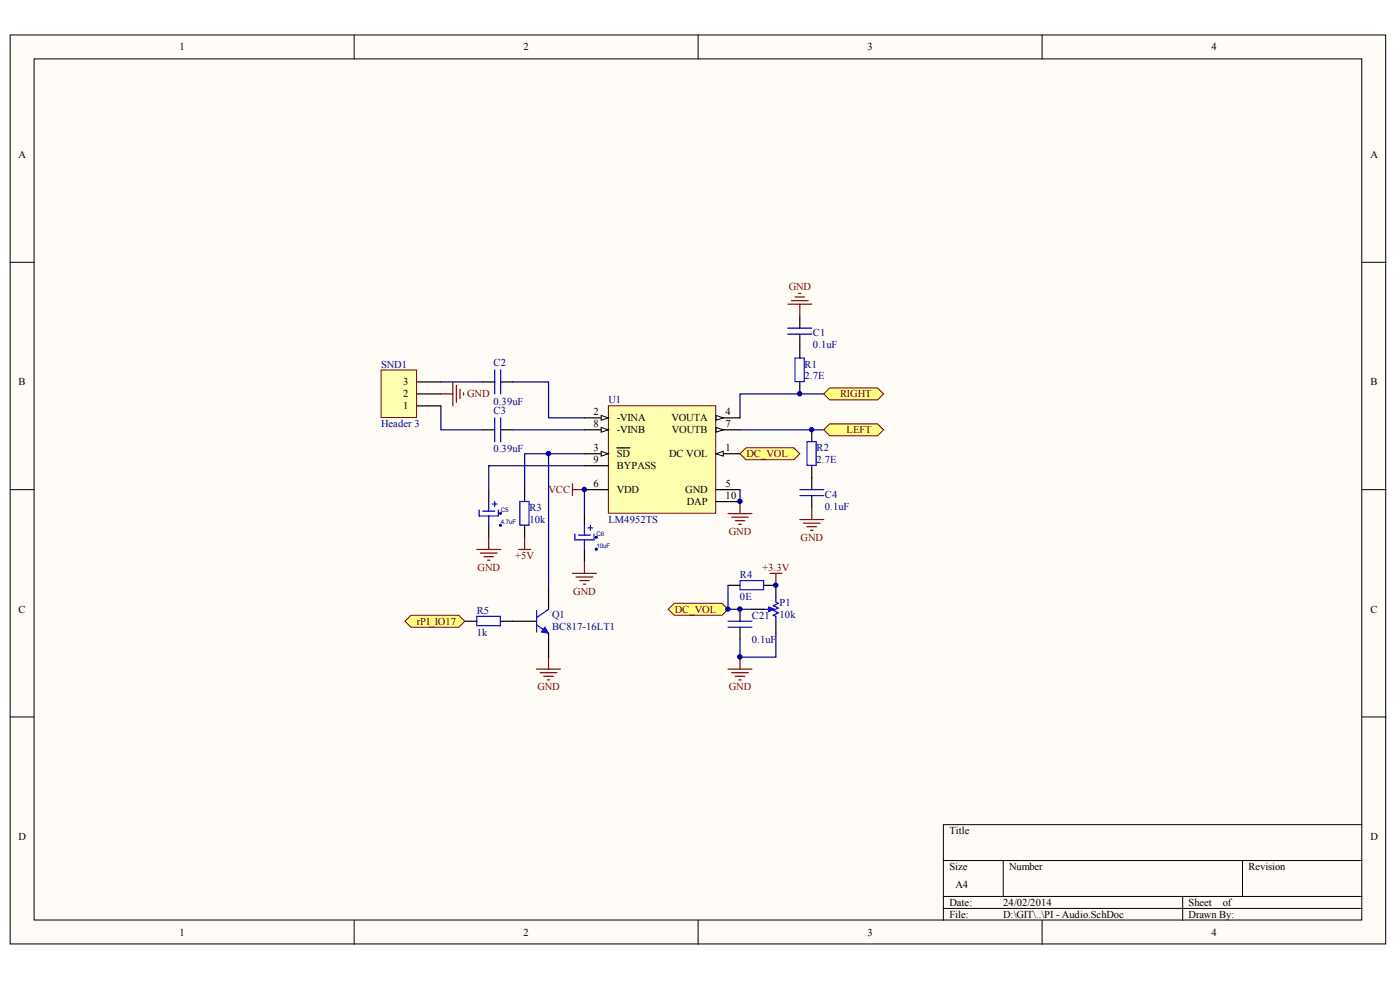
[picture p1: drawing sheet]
<svg xmlns="http://www.w3.org/2000/svg" width="291mm" height="204mm" viewBox="0 0 291 204" stroke-linecap="round" stroke-linejoin="round" font-family="sans-serif">
<g fill="#fffcf8" stroke="#000" stroke-width=".21">
<path d="M2.1 7.3h286v188.9h-286z"/>
<path d="M7.1 12.2h276v179h-276z"/>
</g>
<g fill="none" stroke="#000" stroke-width=".21">
<path d="M73.6 7.3v4.9M145.1 7.3v4.9M216.6 7.3v4.9M2.1 54.5h5M283.2 54.5h4.9M2.1 101.8h5M283.2 101.8h4.9M2.1 149h5M283.2 149h4.9M196.1 178.9h87.1M208.6 178.9v7.4M258.3 178.9v7.4"/>
<path d="M283.2 171.4h-87.1v19.9M73.6 191.3v5M145.1 191.3v5M196.1 186.3h87.1M196.1 188.8h87.1M216.6 191.3v5M245.9 186.3v5"/>
</g>
<g fill="none" stroke="#00f" stroke-width=".25">
<path d="M102.8 76.9v5M104.1 76.9v5M163.8 68.2h5M163.8 69.4h5M165.3 74.4h1.9v4.9h-1.9zM102.8 86.9v4.9M104.1 86.9v4.9M167.8 91.8h1.9v4.9h-1.9zM99.6 106v1.2h4v-1.2M100.4 106.3h2.4M101.6 104.3v2M101.6 107.2v2"/>
<path d="M102.3 104.8h1M102.8 104.3v1M108.1 104.2h1.9v5h-1.9zM119.5 111v1.2h4v-1.2M120.3 111.2h2.4M121.5 109.2v2M121.5 112.2v2M122.2 109.7h1M122.7 109.2v1M166.3 103h4.9M166.3 101.8h4.9M99.1 128.1h4.9v2h-4.9z"/>
<path d="M111.6 129.9l2.4 1.7M111.6 126.9v4.5M114 126.6l-2.4 1.8"/>
</g>
<g fill="none" stroke="#000" stroke-width=".25">
<path d="M100.4 79.4h2.4M104.1 79.4h2.5M166.3 65.7v2.5M166.3 69.4v5M166.3 79.4v2.5M100.4 89.3h2.4M104.1 89.3h2.5M168.8 89.3v2.5M168.8 96.8v5M101.6 101.8v2.5M101.6 109.2v2.5M109.1 101.8v2.5"/>
<path d="M109.1 109.2v2.5M121.5 106.7v2.5M121.5 114.2v2.5M168.8 103v2.5M96.6 129.1h2.5M104.1 129.1h7.5M114 121.7v4.9M114 131.6v5"/>
</g>
<path d="M106.6 79.4h7.4v7.5h7.5M106.6 89.3h14.9M114 94.3h-4.9v7.5M121.5 94.3h-7.5v27.4M121.5 96.8h-19.9v5M153.8 89.3h17.4M171.2 81.9h-17.4v5M121.5 101.8v4.9M153.8 101.8v2.5" fill="none" stroke="#000080" stroke-width=".25"/>
<g fill="none" stroke="#800000" stroke-width=".25">
<path d="M163.8 63.2h5M164.5 62.5h3.5M165.3 61.7h2M166 61h.5M166.3 63.2v2.5M99.1 114.2h5M99.9 115h3.4M100.6 115.7h2M101.4 116.4h.4M101.6 111.7v2.5M107.8 114.2h2.5M109.1 111.7v2.5"/>
<path d="M119 100.5v2.5M119 101.8h2.5M119 119.2h5M119.8 119.9h3.4M121.5 116.7v2.5M151.3 106.7h5M152.1 107.5h3.5M152.8 108.2h2M153.6 109h.5M153.8 104.3v2.4M166.3 108h4.9M167 108.7h3.5"/>
<path d="M167.8 109.5h2M168.5 110.2h.5M168.8 105.5v2.5M111.6 139.1h4.9M112.3 139.8h3.5M114 136.6v2.5M120.5 120.7h2M121.3 121.4h.4M113 140.6h2M113.8 141.3h.5"/>
</g>
<g fill="#000080" stroke="#000080" stroke-width=".21">
<circle cx="104.1" cy="109.2" r=".21"/>
<circle cx="104" cy="106.7" r=".22"/>
<circle cx="123.9" cy="114.2" r=".22"/>
<circle cx="123.9" cy="111.7" r=".21"/>
</g>
<path d="M113.3 130.4l.7 1.2-1.5-.2z" fill="#00f" stroke="#00f" stroke-width=".21"/>
<g fill="#ffff80" stroke="#800000" stroke-width=".21">
<path d="M171.2 81.9l1.3-1.3h9.9l1.3 1.3-1.3 1.2h-9.9z" fill-rule="evenodd"/>
<path d="M171.2 89.3l1.3-1.2h9.9l1.3 1.2-1.3 1.3h-9.9z" fill-rule="evenodd"/>
</g>
<path d="M91.7 79.4h8.7M91.7 84.4v4.9h8.7" fill="none" stroke="#000080" stroke-width=".25"/>
<path d="M79.2 76.9h7.4v9.9h-7.4z" fill="#ffffb0" stroke="#800000" stroke-width=".21"/>
<path d="M86.7 79.4h5M86.7 84.4h5M86.7 81.9h5" fill="none" stroke="#000" stroke-width=".25"/>
<path d="M94.1 79.4v5M91.7 81.9h2.4M94.9 80.1v3.5M95.6 80.9v2M96.4 81.6v.5" fill="none" stroke="#800000" stroke-width=".25"/>
<g fill="#ffff80" stroke="#800000" stroke-width=".21">
<path d="M153.8 94.3l1.3-1.2h9.9l1.3 1.2-1.3 1.3h-9.9z" fill-rule="evenodd"/>
<path d="M138.9 126.6l1.3-1.2h9.9l1.2 1.2-1.2 1.3h-9.9z" fill-rule="evenodd"/>
</g>
<path d="M160.1 119.2h2.4M161.3 119.2v2.5M151.3 139.1h5M152.1 139.8h3.5M153.8 136.6v2.5M152.8 140.6h2M153.6 141.3h.5" fill="none" stroke="#800000" stroke-width=".25"/>
<path d="M151.3 121.7h2.5M156.3 126.6h2.5M158.8 121.7h2.5v2.5M161.3 129.1v2.5" fill="none" stroke="#000" stroke-width=".25"/>
<path d="M153.8 120.7h4.9v1.9h-4.9zM158.8 126.6h1M161.3 124.2v1l.5 .2-1 .5 1 .5-1 .5 1 .5-1 .5 .5 .2v1" fill="none" stroke="#00f" stroke-width=".25"/>
<path d="M159.8 126.1l1.2 .5-1.2 .5z" fill="#00f" stroke="#00f" stroke-width=".21"/>
<path d="M151.3 121.7v4.9h5" fill="none" stroke="#000080" stroke-width=".25"/>
<path d="M126.5 84.3h22.3v22.4h-22.3z" fill="#ffffb0" stroke="#800000" stroke-width=".21"/>
<path d="M121.5 94.3h5" fill="none" stroke="#000" stroke-width=".25"/>
<path d="M125 93.8l1.5 .5-1.5 .5z" fill="#fffcf8" stroke="#000" stroke-width=".21"/>
<path d="M121.5 96.8h5M128.2 93.1h2.8M148.9 89.3h4.9" fill="none" stroke="#000" stroke-width=".25"/>
<path d="M148.9 88.8l1.5 .5-1.5 .5z" fill="#fffcf8" stroke="#000" stroke-width=".21"/>
<path d="M121.5 89.3h5" fill="none" stroke="#000" stroke-width=".25"/>
<path d="M125 88.8l1.5 .5-1.5 .5z" fill="#fffcf8" stroke="#000" stroke-width=".21"/>
<path d="M121.5 86.9h5" fill="none" stroke="#000" stroke-width=".25"/>
<path d="M125 86.4l1.5 .5-1.5 .4z" fill="#fffcf8" stroke="#000" stroke-width=".21"/>
<path d="M148.9 86.9h4.9M121.5 101.8h5" fill="none" stroke="#000" stroke-width=".25"/>
<path d="M148.9 86.4l1.5 .5-1.5 .4z" fill="#fffcf8" stroke="#000" stroke-width=".21"/>
<path d="M148.9 94.3h4.9M148.9 101.8h4.9" fill="none" stroke="#000" stroke-width=".25"/>
<path d="M148.9 94.3l1.5-.5v1z" fill="#fffcf8" stroke="#000" stroke-width=".21"/>
<path d="M148.9 104.3h4.9M153.8 126.6v2.5M153.8 130.4v2.5" fill="none" stroke="#000" stroke-width=".25"/>
<path d="M151.3 130.4h5M151.3 129.1h5" fill="none" stroke="#00f" stroke-width=".25"/>
<path d="M161.3 131.6v5h-7.5v-3.7" fill="none" stroke="#000080" stroke-width=".25"/>
<path d="M84.2 129.1l1.2-1.2h10l1.2 1.2-1.2 1.3h-10z" fill-rule="evenodd" fill="#ffff80" stroke="#800000" stroke-width=".21"/>
<g fill="#000080" stroke="#000080" stroke-width=".21">
<circle cx="114" cy="94.3" r=".46"/>
<circle cx="121.5" cy="101.7" r=".46"/>
<circle cx="151.3" cy="126.6" r=".46"/>
<circle cx="153.8" cy="136.5" r=".47"/>
<circle cx="153.8" cy="126.6" r=".46"/>
<circle cx="153.8" cy="104.2" r=".47"/>
<circle cx="161.3" cy="121.6" r=".46"/>
<circle cx="166.2" cy="81.8" r=".46"/>
<circle cx="168.7" cy="89.3" r=".46"/>
</g>
<g font-size="2.2">
<text x="37.3" y="10.5">1</text>
<text x="108.8" y="10.5">2</text>
<text x="180.3" y="10.5">3</text>
<text x="251.9" y="10.5">4</text>
<text x="3.8" y="32.8">A</text>
<text x="284.9" y="32.8">A</text>
<text x="3.9" y="80.1">B</text>
<text x="83.8" y="82.6">2</text>
<text x="83.8" y="80.1">3</text>
<text x="284.9" y="80.1">B</text>
<text x="83.8" y="85.1">1</text>
<text x="123.4" y="88.8">8</text>
<text x="123.4" y="86.3">2</text>
<text x="128.2" y="87.6">-VINA</text>
<text x="139.6" y="87.6">VOUTA</text>
<text x="150.8" y="88.8">7</text>
<text x="150.8" y="86.3">4</text>
<text x="123.4" y="93.8">3</text>
<text x="128.2" y="95">SD</text>
<text x="128.2" y="90.1">-VINB</text>
<text x="139.1" y="95">DC VOL</text>
<text x="139.7" y="90.1">VOUTB</text>
<text x="150.8" y="93.8">1</text>
<text x="123.4" y="96.3">9</text>
<text x="123.4" y="101.3">6</text>
<text x="128.2" y="97.5">BYPASS</text>
<text x="150.8" y="101.3">5</text>
<text x="128.2" y="102.5">VDD</text>
<text x="142.5" y="102.5">GND</text>
<text x="142.8" y="105">DAP</text>
<text x="150.8" y="103.7">10</text>
<text x="3.9" y="127.4">C</text>
<text x="284.9" y="127.4">C</text>
<text x="197.4" y="173.4">Title</text>
<text x="3.8" y="174.6">D</text>
<text x="284.9" y="174.6">D</text>
<text x="197.4" y="180.8">Size</text>
<text x="198.6" y="184.6">A4</text>
<text x="209.8" y="180.8">Number</text>
<text x="259.5" y="180.8">Revision</text>
<text x="197.4" y="188.3">Date:</text>
<text x="197.4" y="190.8">File:</text>
<text x="208.6" y="188.3">24/02/2014</text>
<text x="208.6" y="190.8">D:\GIT\..\PI - Audio.SchDoc</text>
<text x="247.1" y="188.3">Sheet</text>
<text x="247.1" y="190.8">Drawn By:</text>
<text x="254.2" y="188.3">of</text>
<text x="37.3" y="194.5">1</text>
<text x="108.8" y="194.5">2</text>
<text x="180.3" y="194.5">3</text>
<text x="251.9" y="194.5">4</text>
</g>
<g font-size="2.2" fill="#800000">
<text x="164" y="60.2">GND</text>
<text x="97.1" y="82.6">GND</text>
<text x="174.7" y="82.6">RIGHT</text>
<text x="155.2" y="95">DC_VOL</text>
<text x="176" y="90.1">LEFT</text>
<text x="114" y="102.5">VCC</text>
<text x="151.5" y="111.2">GND</text>
<text x="166.4" y="112.4">GND</text>
<text x="99.3" y="118.6">GND</text>
<text x="107.1" y="116.2">+5V</text>
<text x="158.5" y="118.7">+3.3V</text>
<text x="119.2" y="123.6">GND</text>
<text x="86.7" y="129.9">rPI_IO17</text>
<text x="140.3" y="127.4">DC_VOL</text>
<text x="111.7" y="143.5">GND</text>
<text x="151.5" y="143.5">GND</text>
</g>
<g font-size="2.2" fill="#000080">
<text x="169" y="69.9">C1</text>
<text x="79.2" y="76.4">SND1</text>
<text x="102.6" y="76.1">C2</text>
<text x="167.3" y="76.4">R1</text>
<text x="169" y="72.4">0.1uF</text>
<text x="126.5" y="83.9">U1</text>
<text x="167.3" y="78.9">2.7E</text>
<text x="79.2" y="88.8">Header 3</text>
<text x="102.6" y="84.1">0.39uF</text>
<text x="102.6" y="86.1">C3</text>
<text x="102.6" y="94.1">0.39uF</text>
<text x="169.8" y="93.8">R2</text>
<text x="169.8" y="96.3">2.7E</text>
<text x="110.1" y="106.2">R3</text>
<text x="171.5" y="106">0.1uF</text>
<text x="171.5" y="103.5">C4</text>
<text x="110.1" y="108.7">10k</text>
<text x="126.5" y="108.7">LM4952TS</text>
<text x="153.8" y="124.6">0E</text>
<text x="153.8" y="120.2">R4</text>
<text x="162" y="125.9">P1</text>
<text x="99.1" y="127.6">R5</text>
<text x="114.8" y="128.4">Q1</text>
<text x="114.8" y="130.9">BC817-16LT1</text>
<text x="156.3" y="128.6">C21</text>
<text x="162" y="128.4">10k</text>
<text x="99.1" y="132.1">1k</text>
<text x="156.3" y="133.6">0.1uF</text>
</g>
<g font-size="1.3" fill="#000080">
<text x="104.1" y="106.5">C5</text>
<text x="104.1" y="108.9">4.7uF</text>
<text x="124" y="113.9">10uF</text>
<text x="124" y="111.4">C6</text>
</g>
</svg>
